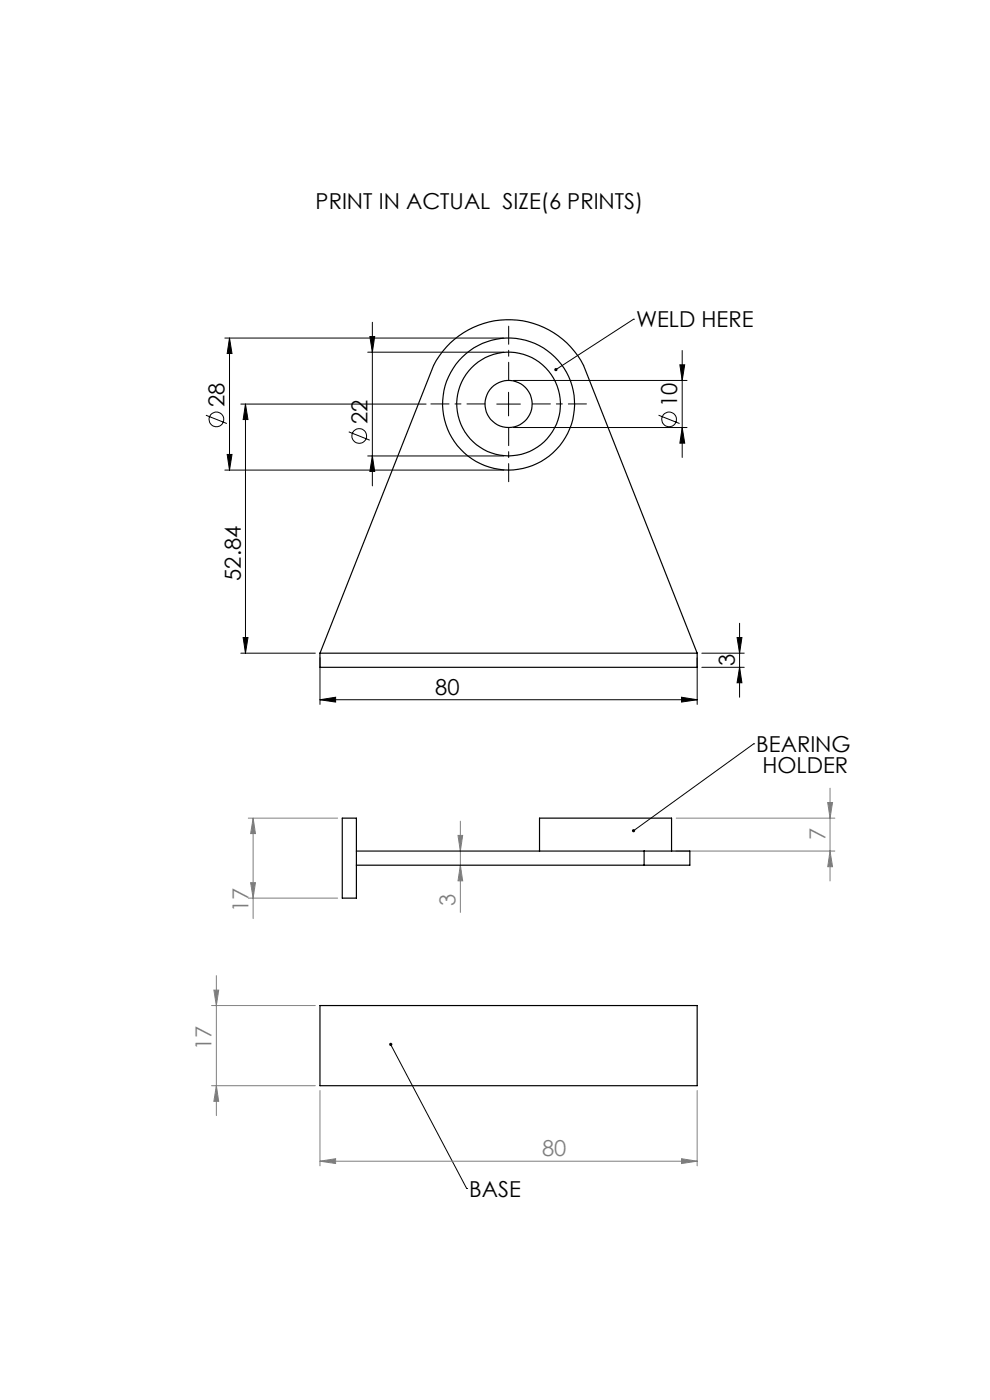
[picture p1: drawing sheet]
<svg xmlns="http://www.w3.org/2000/svg" width="210mm" height="297mm" viewBox="0 0 210 297" stroke-linecap="round" stroke-linejoin="round" font-family="sans-serif">
<g fill="none" stroke="#000" stroke-width=".21">
<path d="M47.7 71.7h59.2M48.7 71.7v28M48.7 71.7l.5 3.3h-1zM78 74.7h28.9M78.5 71.4h1l-.5 3.3zM79 68.4v34.7M134.4 67.7h.1M134.4 67.7l-16.5 10.7M144.2 77.4h1l-.5 3.3zM144.7 74.4v22.6M43.7 88.1l4.4 1.7M47.7 99.7h59.2"/>
<path d="M48.2 96.4h1l-.5 3.3zM51.1 85.7h39.3M52.1 85.7l.5 3.3h-1zM52.1 85.7v52.9M74 91.6l4.4 1.8M78 96.7h28.9M79 96.7l.5 3.3h-1zM105.4 85.7h5M107.9 83.2v5M108.9 90.7h36.8M108.9 80.7h36.8M139.7 88.1l4.4 1.7"/>
<path d="M144.7 90.7l.5 3.3h-1zM51.1 138.6h15.8M51.6 135.3h1l-.5 3.3zM67.9 139.6v9.8M147.9 139.6v9.8M148.9 138.6h9M156.4 135.3h1l-.5 3.3zM156.9 132.2v15.7M67.9 148.4l3.3-.5v1zM67.9 148.4h80M144.6 147.9l3.3 .5-3.3 .5zM148.9 141.6h9"/>
<path d="M156.9 141.6l.5 3.2h-1zM159.9 157.8h.1M159.9 157.8l-25.5 18.4M82.9 221.6l16.1 30.5M99 252.1h.1"/>
<circle cx="45.9" cy="89" r="1.56"/>
<circle cx="76.2" cy="92.5" r="1.56"/>
<circle cx="141.9" cy="89" r="1.56"/>
</g>
<g fill="none" stroke="#808080" stroke-width=".21">
<path d="M52.7 173.6h18.9M53.7 173.6l.5 3.2h-1zM53.7 173.6v21.3M97.2 177.2h.9l-.5 3.3zM97.6 174.2v19.4M143.4 173.6h33.7M175.6 170.2h1l-.5 3.4zM176.1 167.2v19.7M52.7 190.5h18.9M53.2 187.3h1l-.5 3.2zM97.6 183.5l.5 3.4h-.9zM143.4 180.5h33.7"/>
<path d="M176.1 180.5l.5 3.4h-1zM44.9 213.3h22M45.4 210h1l-.5 3.3zM45.9 207v29.7M44.9 230.3h22M45.9 230.3l.5 3.3h-1zM67.9 231.3v16M147.9 231.3v16M67.9 246.3l3.3-.5v1zM67.9 246.3h80M144.6 245.8l3.3 .5-3.3 .5z"/>
</g>
<path d="M102.9 85.7h-11.5M107.9 80.7v-11.5M107.9 90.7v11.5M112.9 85.7h11.5" fill="none" stroke="#000" stroke-width=".21" stroke-dasharray="15.2 1.3 1.3 1.3" stroke-dashoffset="11.4"/>
<g fill="#000">
<path d="M117.7 78.2l-.1 .4 .3-.2-.3 .2a.34 .34 0 0 0 .5 .1 .34 .34 0 0 0 .1-.5 .34 .34 0 0 0-.5 0zM134.2 176l-.1 .4 .3-.2-.3 .2a.34 .34 0 0 0 .5 .1 .34 .34 0 0 0 .1-.5 .34 .34 0 0 0-.5 0zM82.6 221.4a.35 .35 0 0 0 .1 .5 .35 .35 0 0 0 .5-.3 .35 .35 0 0 0-.5-.3l.2 .3-.2-.3z"/>
<path d="M48.2 96.4h1l-.5 3.3zM48.7 71.7l.5 3.3h-1zM79 96.7l.5 3.3h-1zM78.5 71.4h1l-.5 3.3zM144.7 90.7l.5 3.3h-1zM144.2 77.4h1l-.5 3.3z"/>
<path d="M52.1 85.7l.5 3.3h-1zM51.6 135.3h1l-.5 3.3zM156.4 135.3h1l-.5 3.3zM156.9 141.6l.5 3.2h-1z"/>
<path d="M67.9 148.4l3.3-.5v1zM144.6 147.9l3.3 .5-3.3 .5z"/>
</g>
<g fill="#808080">
<path d="M144.6 245.8l3.3 .5-3.3 .5zM67.9 246.3l3.3-.5v1z"/>
<path d="M176.1 180.5l.5 3.4h-1zM175.6 170.2h1l-.5 3.4z"/>
<path d="M53.7 173.6l.5 3.2h-1zM53.2 187.3h1l-.5 3.2zM45.4 210h1l-.5 3.3zM45.9 230.3l.5 3.3h-1z"/>
<path d="M97.2 177.2h.9l-.5 3.3zM97.6 183.5l.5 3.4h-.9z"/>
</g>
<g fill="none" stroke="#000" stroke-width=".25">
<path d="M67.9 138.6l24.1-61.1a17.9 17.9 0 0 1 31.8 0l24.1 61.1M67.9 138.6v3h80v-3M67.9 138.6h80M72.6 173.6h3v16.9h-3zM75.6 180.5h61M75.6 183.5h61M114.4 180.5v-6.9h28.1v6.9M136.6 180.5h9.7v3h-9.7M136.6 180.5v3M67.9 213.3h80v17h-80z"/>
<circle cx="107.9" cy="85.7" r="11"/>
<circle cx="107.9" cy="85.7" r="5"/>
<circle cx="107.9" cy="85.7" r="14"/>
</g>
<g font-size="4.7">
<text x="67" y="44.4">PRINT IN ACTUAL SIZE(6 PRINTS)</text>
<text x="134.9" y="69.5">WELD HERE</text>
<text x="47.6" y="86.4" transform="rotate(-90 47.6 86.4)">28</text>
<text x="77.9" y="89.9" transform="rotate(-90 77.9 89.9)">22</text>
<text x="143.7" y="86.4" transform="rotate(-90 143.7 86.4)">10</text>
<text x="51.1" y="123.2" transform="rotate(-90 51.1 123.2)">52.84</text>
<text x="155.9" y="141.3" transform="rotate(-90 155.9 141.3)">3</text>
<text x="92.3" y="147.4">80</text>
<text x="160.4" y="159.5">BEARING</text>
<text x="161.7" y="164">HOLDER</text>
<text x="99.6" y="253.9">BASE</text>
</g>
<g font-size="4.7" fill="#808080">
<text x="175.1" y="178.2" transform="rotate(-90 175.1 178.2)">7</text>
<text x="52.7" y="193.5" transform="rotate(-90 52.7 193.5)">17</text>
<text x="96.7" y="192.3" transform="rotate(-90 96.7 192.3)">3</text>
<text x="44.9" y="222.8" transform="rotate(-90 44.9 222.8)">17</text>
<text x="115" y="245.3">80</text>
</g>
</svg>
